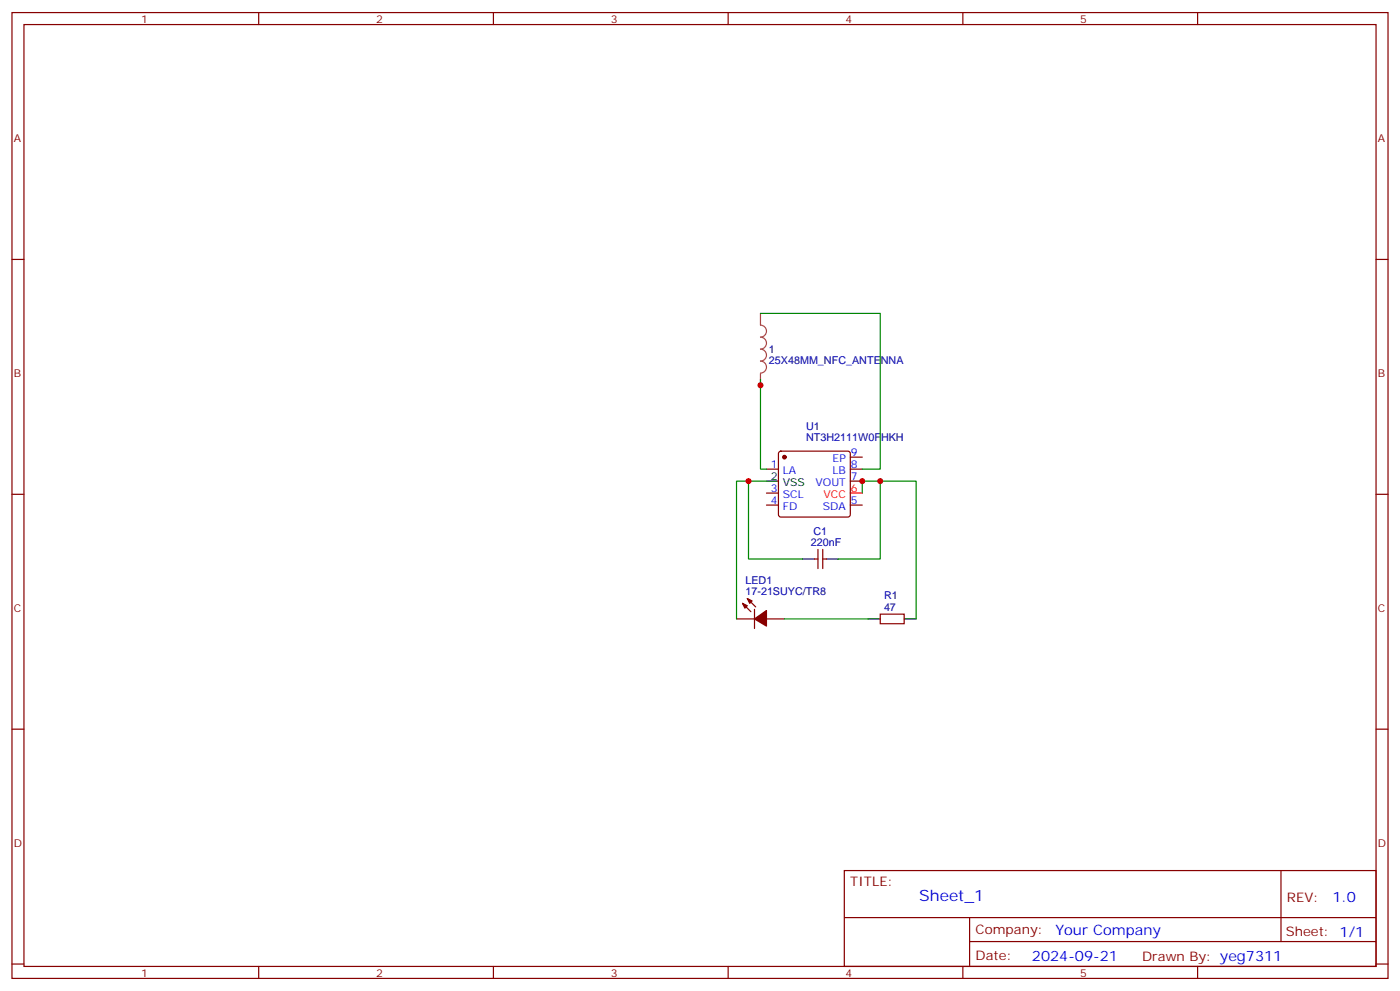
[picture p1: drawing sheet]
<svg xmlns="http://www.w3.org/2000/svg" width="412mm" height="292mm" viewBox="0 0 412 292" stroke-linecap="round" stroke-linejoin="round" font-family="sans-serif">
<g fill="none" stroke="#870000" stroke-width=".35">
<path d="M3.5 3.7h405.4v284.3h-405.4zM7.1 7.2h398.2v277.3h-398.2zM76.2 3.7v3.5M145.3 3.7v3.5M214.5 3.7v3.5M283.6 3.7v3.5M352.8 3.7v3.5M3.5 76.4h3.6M405.3 76.4h3.6M225.8 138.1h3.5M229.5 133l.5-.2h19.8l.5 .2 .2 .5v18l-.3 .5-.4 .2h-19.8l-.5-.2-.2-.5v-18zM250.5 134.6h3.5"/>
<path d="M250.5 138.1h3.5M3.5 145.5h3.6M225.8 148.7h3.5M225.8 145.2h3.5M250.5 141.6h3.5M250.5 148.7h3.5M405.3 145.5h3.6M218.7 177.6l2.5 2.5M220.1 176.2l2.5 2.5M222.2 179.4v5.6M239.9 164.6h1M240.9 161.7v5.7"/>
<path d="M242.4 161.7v5.7M242.4 164.6h1M217 182.2h5.2M225.8 182.2h5.3M259.3 180.8h7v2.8h-7zM3.5 214.7h3.6M405.3 214.7h3.6M248.7 256.3h156.6v28.2h-156.6zM377.3 256.3v20.9M248.7 270.1h156.5M285.6 277.2h119.6M285.6 270.1v14.2"/>
<path d="M3.5 283.8h3.6M76.2 284.5v3.5M145.3 284.5v3.5M214.5 284.5v3.5M283.6 284.5v3.5M352.8 284.5v3.5M405.3 283.8h3.6"/>
</g>
<path d="M250.5 145.2h3.5" fill="none" stroke="#f00" stroke-width=".35"/>
<path d="M225.8 141.6h3.5M236.4 164.6h3.5M243.4 164.6h3.5M255.8 182.2h3.5M266.3 182.2h3.6" fill="none" stroke="#000" stroke-width=".35"/>
<g fill="#870000" stroke="#870000" stroke-width=".35">
<path d="M218.7 177.6l1.4 .7-.7 .7z"/>
<path d="M220.1 176.2l1.4 .7-.7 .7z"/>
<path d="M222.2 182.2l3.6-2.5v4.6z"/>
<circle cx="231.1" cy="134.6" r=".53"/>
</g>
<path d="M224 92.3v3.4a1.76 1.76 0 0 1 1.8 1.8 1.76 1.76 0 0 1-1.8 1.8 1.76 1.76 0 0 1 1.8 1.7 1.76 1.76 0 0 1-1.8 1.8 1.76 1.76 0 0 1 1.8 1.7 1.76 1.76 0 0 1-1.8 1.8 1.76 1.76 0 0 1 1.8 1.8 1.76 1.76 0 0 1-1.8 1.7M224 109.9v3.5" fill="none" stroke="#a64a4a" stroke-width=".35"/>
<path d="M224 92.3h35.3v45.8h-5.3M224 111.7v26.4h1.8M220.5 141.6h-3.5v40.6M225.8 141.6h-5.3v23h15.9M254 145.2v-3.6h5.3v23h-12.4M259.3 141.6h10.6v40.6M231.1 182.2h24.7" fill="none" stroke="#008700" stroke-width=".35"/>
<g fill="#c00">
<circle cx="224" cy="113.4" r=".88"/>
<circle cx="254" cy="141.6" r=".88"/>
<circle cx="259.3" cy="141.6" r=".88"/>
<circle cx="220.5" cy="141.6" r=".88"/>
</g>
<text font-size="4.6" fill="#00f" x="270.8" y="265.3">Sheet_1</text>
<g font-size="4.2" fill="#00f">
<text x="392.5" y="265.6">1.0</text>
<text x="310.9" y="275.1">Your Company</text>
<text x="304" y="282.9">2024-09-21</text>
</g>
<g font-size="3.9" fill="#800">
<text x="250.5" y="260.9">TITLE:</text>
<text x="379.1" y="265.6">REV:</text>
<text x="287.4" y="275.1">Company:</text>
<text x="378.7" y="275.7">Sheet: 1/1</text>
<text x="287.4" y="282.8">Date:</text>
<text x="336.4" y="282.8">Drawn By: yeg7311</text>
</g>
<g font-size="3.2" fill="#800">
<text x="41.6" y="6.7">1</text>
<text x="110.8" y="6.7">2</text>
<text x="179.9" y="6.7">3</text>
<text x="249.1" y="6.7">4</text>
<text x="318.2" y="6.7">5</text>
<text x="4.1" y="41.8">A</text>
<text x="405.9" y="41.8">A</text>
<text x="4.1" y="110.9">B</text>
<text x="405.9" y="110.9">B</text>
<text x="4.1" y="180.1">C</text>
<text x="405.9" y="180.1">C</text>
<text x="4.1" y="249.2">D</text>
<text x="405.9" y="249.2">D</text>
<text x="41.6" y="287.5">1</text>
<text x="110.8" y="287.5">2</text>
<text x="179.9" y="287.5">3</text>
<text x="249.1" y="287.5">4</text>
<text x="318.2" y="287.5">5</text>
</g>
<g font-size="3.2" fill="#000080">
<text x="226.5" y="107.2">25X48MM_NFC_ANTENNA</text>
<text x="226.5" y="104">1</text>
<text x="237.5" y="129.9">NT3H2111W0FHKH</text>
<text x="237.5" y="126.6">U1</text>
<text x="238.8" y="160.7">220nF</text>
<text x="239.6" y="157.4">C1</text>
<text x="219.6" y="171.9">LED1</text>
<text x="219.6" y="175.2">17-21SUYC/TR8</text>
<text x="260.4" y="179.7">47</text>
<text x="260.4" y="176.4">R1</text>
</g>
<g font-size="3.2" fill="#00f">
<text x="227.1" y="137.8">1</text>
<text x="245.2" y="136">EP</text>
<text x="250.6" y="134.2">9</text>
<text x="250.6" y="137.8">8</text>
<text x="230.6" y="139.5">LA</text>
<text x="240.2" y="143.1">VOUT</text>
<text x="245.2" y="139.5">LB</text>
<text x="250.6" y="141.3">7</text>
<text x="227.1" y="148.3">4</text>
<text x="227.1" y="144.8">3</text>
<text x="230.6" y="146.6">SCL</text>
<text x="250.6" y="148.3">5</text>
<text x="230.6" y="150.1">FD</text>
<text x="242.4" y="150.1">SDA</text>
</g>
<g font-size="3.2">
<text x="227.1" y="141.3">2</text>
<text x="230.6" y="143.1">VSS</text>
</g>
<g font-size="3.2" fill="#f00">
<text x="242.6" y="146.6">VCC</text>
<text x="250.6" y="144.8">6</text>
</g>
</svg>
